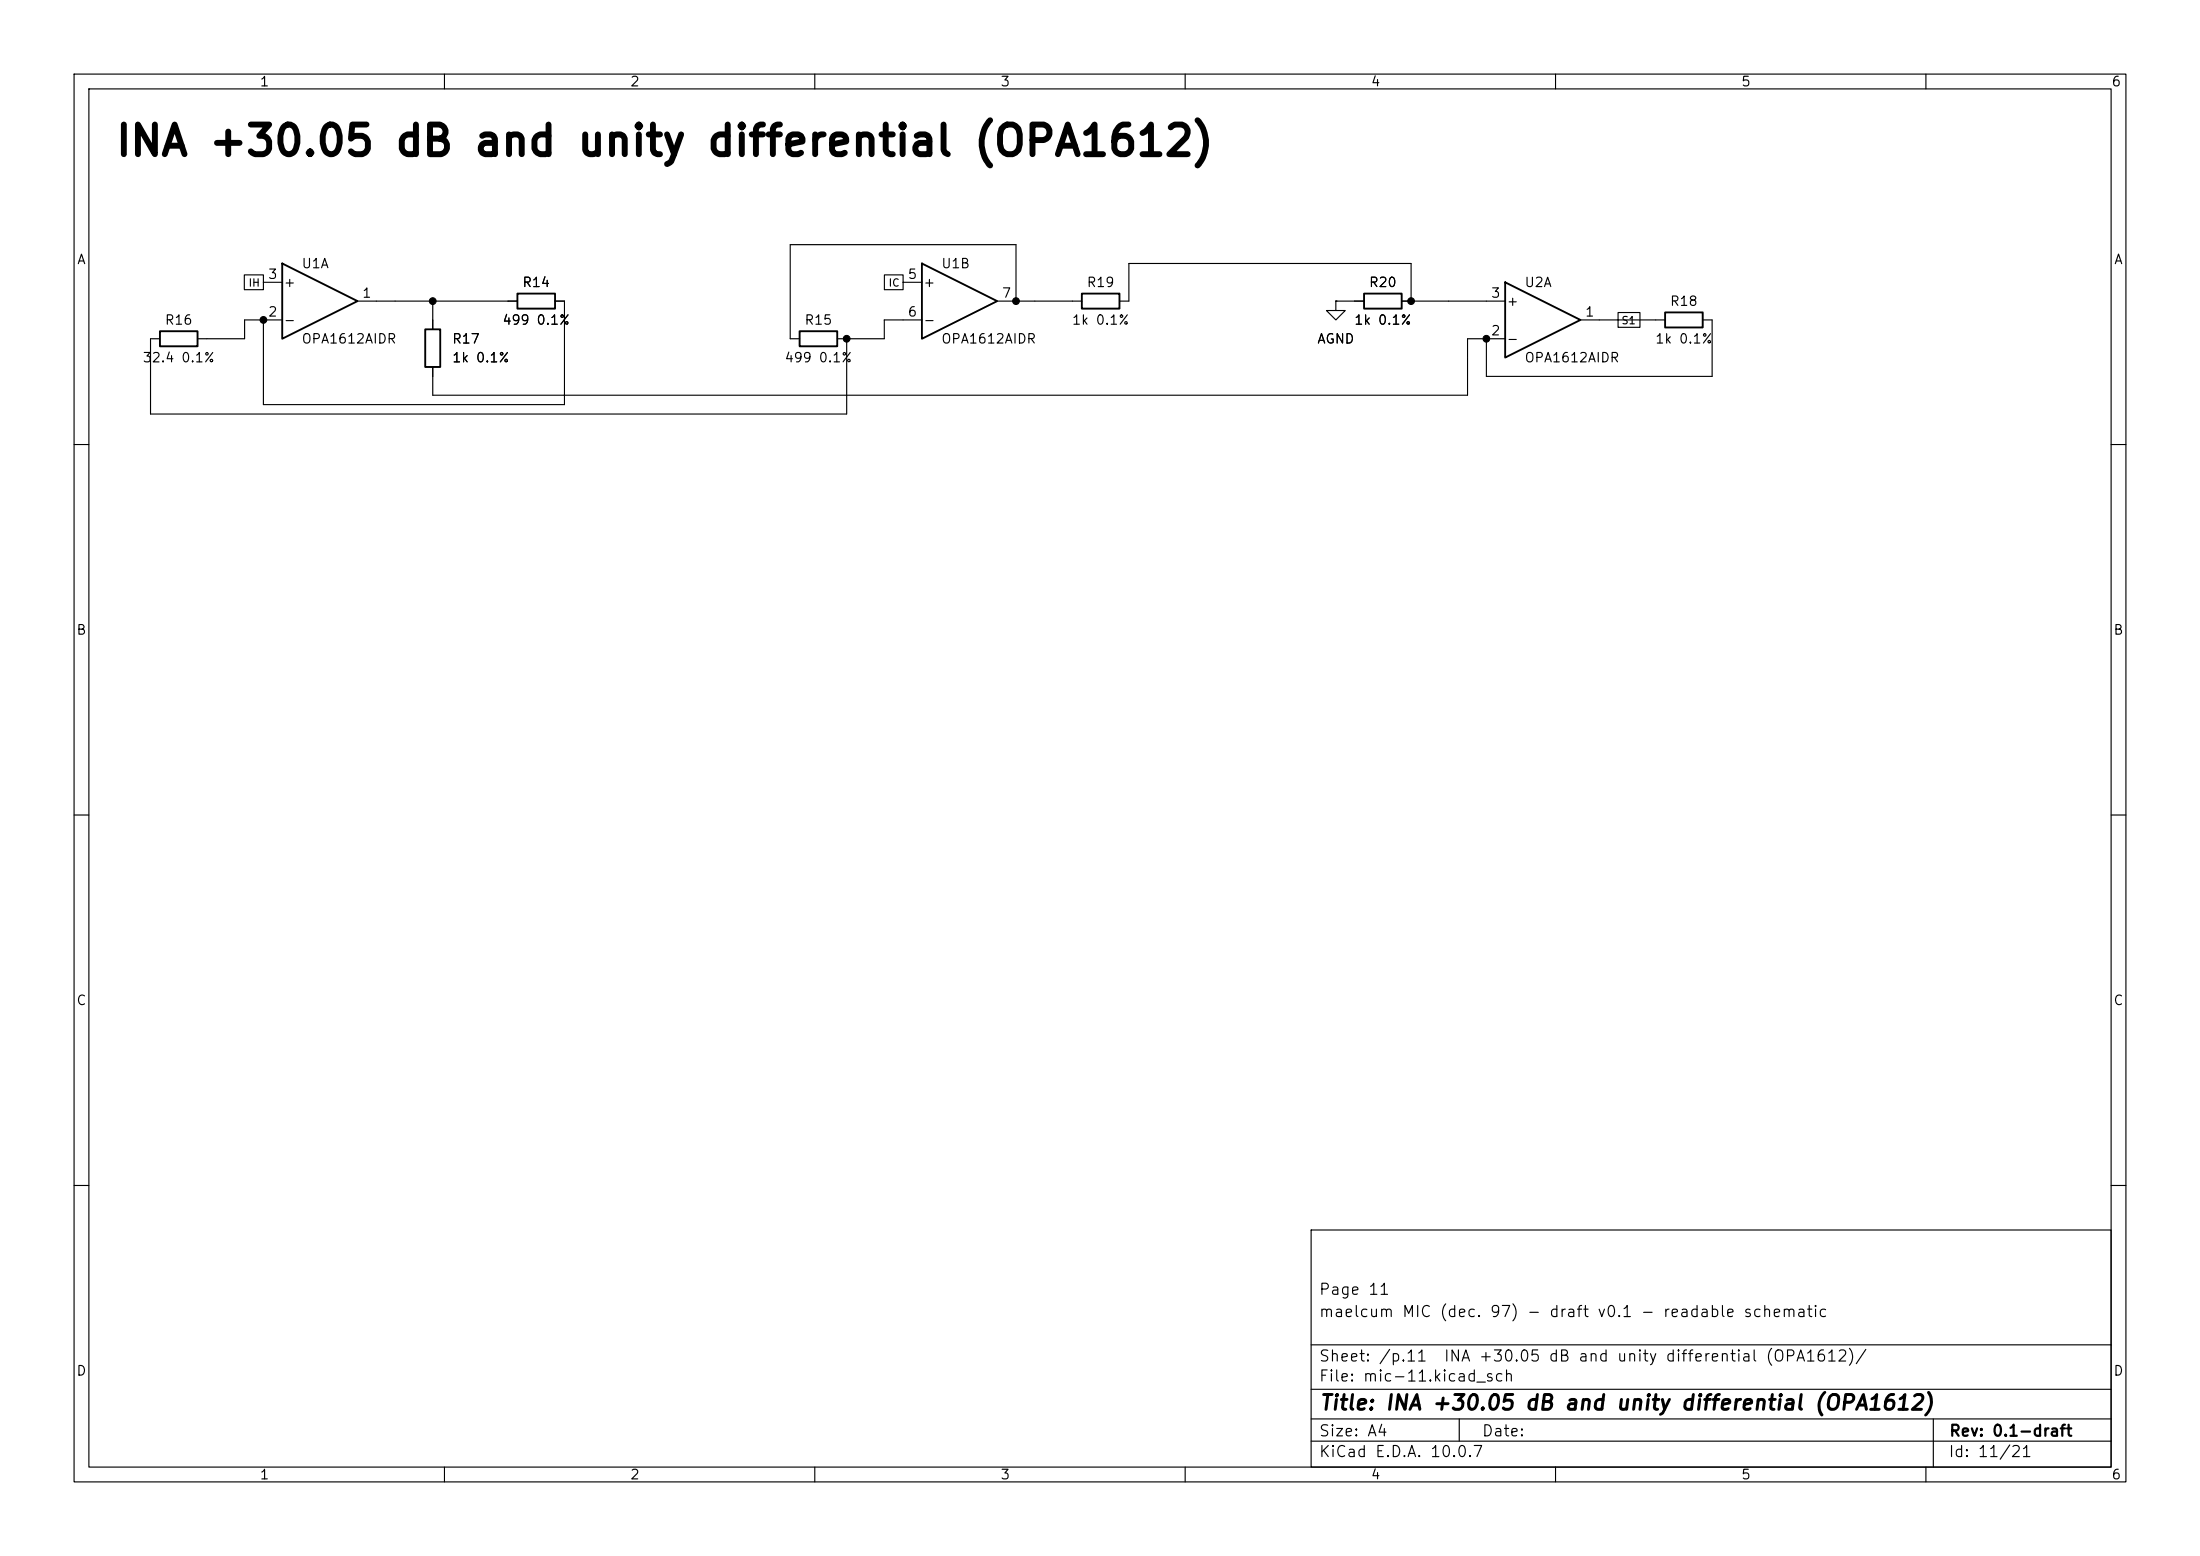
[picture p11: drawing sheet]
(kicad_sch
 (version 20260101)
 (generator "eeschema")
 (generator_version "10.0")
 (paper "A4")
 (title_block
  (title "INA +30.05 dB and unity differential (OPA1612)")
  (rev "0.1-draft")
  (comment 1 "maelcum MIC (dec. 97) - draft v0.1 - readable schematic")
  (comment 2 "Page 11"))
 (lib_symbols
  (symbol
   "Amplifier_Operational:OPA1612AxD"
   (pin_names
    (offset 0.127)) (exclude_from_sim no) (in_bom yes) (on_board yes)
   (in_pos_files yes)
   (duplicate_pin_numbers_are_jumpers no)
   (property
    "Reference"
    "U" (at 0 5.08 0) (show_name no) (do_not_autoplace no) (effects (font (size 1.27 1.27)) (justify left)))
   (property
    "Value"
    "OPA1612AxD" (at 0 -5.08 0) (show_name no) (do_not_autoplace no) (effects (font (size 1.27 1.27)) (justify left)))
   (property
    "Footprint"
    "" (at 0 0 0) (show_name no) (do_not_autoplace no) (hide yes) (effects (font (size 1.27 1.27))))
   (property
    "Datasheet"
    "http://www.ti.com/lit/ds/symlink/opa1612.pdf" (at 0 0 0) (show_name no) (do_not_autoplace no) (hide yes) (effects (font (size 1.27 1.27))))
   (property
    "Description"
    "Dual SoundPlus High Performance, Bipolar-Input Audio Operational Amplifiers, SOIC-8" (at 0 0 0) (show_name no) (do_not_autoplace no) (hide yes) (effects (font (size 1.27 1.27))))
   (property
    "ki_locked"
    "" (at 0 0 0) (show_name no) (do_not_autoplace no) (effects (font (size 1.27 1.27))))
   (property
    "ki_keywords"
    "dual opamp" (at 0 0 0) (show_name no) (do_not_autoplace no) (hide yes) (effects (font (size 1.27 1.27))))
   (property
    "ki_fp_filters"
    "SOIC*3.9x4.9mm*P1.27mm* DIP*W7.62mm* TO*99* OnSemi*Micro8* TSSOP*3x3mm*P0.65mm* TSSOP*4.4x3mm*P0.65mm* MSOP*3x3mm*P0.65mm* SSOP*3.9x4.9mm*P0.635mm* LFCSP*2x2mm*P0.5mm* *SIP* SOIC*5.3x6.2mm*P1.27mm*" (at 0 0 0) (show_name no) (do_not_autoplace no) (hide yes) (effects (font (size 1.27 1.27))))
   (symbol
    "OPA1612AxD_1_1"
    (polyline (pts (xy -5.08 5.08) (xy 5.08 0) (xy -5.08 -5.08) (xy -5.08 5.08)) (stroke (width 0.254) (type default)) (fill (type background)))
    (pin
    output
    line (at 7.62 0 180) (length 2.54) (name
    "" (effects (font (size 1.27 1.27)))) (number
    "1" (effects (font (size 1.27 1.27)))))
    (pin
    input
    line (at -7.62 -2.54 0) (length 2.54) (name
    "-" (effects (font (size 1.27 1.27)))) (number
    "2" (effects (font (size 1.27 1.27)))))
    (pin
    input
    line (at -7.62 2.54 0) (length 2.54) (name
    "+" (effects (font (size 1.27 1.27)))) (number
    "3" (effects (font (size 1.27 1.27))))))
   (symbol
    "OPA1612AxD_2_1"
    (polyline (pts (xy -5.08 5.08) (xy 5.08 0) (xy -5.08 -5.08) (xy -5.08 5.08)) (stroke (width 0.254) (type default)) (fill (type background)))
    (pin
    input
    line (at -7.62 2.54 0) (length 2.54) (name
    "+" (effects (font (size 1.27 1.27)))) (number
    "5" (effects (font (size 1.27 1.27)))))
    (pin
    input
    line (at -7.62 -2.54 0) (length 2.54) (name
    "-" (effects (font (size 1.27 1.27)))) (number
    "6" (effects (font (size 1.27 1.27)))))
    (pin
    output
    line (at 7.62 0 180) (length 2.54) (name
    "" (effects (font (size 1.27 1.27)))) (number
    "7" (effects (font (size 1.27 1.27))))))
   (symbol
    "OPA1612AxD_3_1"
    (pin
    power_in
    line (at -2.54 -7.62 90) (length 3.81) (name
    "V-" (effects (font (size 1.27 1.27)))) (number
    "4" (effects (font (size 1.27 1.27)))))
    (pin
    power_in
    line (at -2.54 7.62 270) (length 3.81) (name
    "V+" (effects (font (size 1.27 1.27)))) (number
    "8" (effects (font (size 1.27 1.27))))))
   (embedded_fonts no))
  (symbol
   "Device:R"
   (pin_numbers (hide yes))
   (pin_names
    (offset 0)) (exclude_from_sim no) (in_bom yes) (on_board yes)
   (in_pos_files yes)
   (duplicate_pin_numbers_are_jumpers no)
   (property
    "Reference"
    "R" (at 2.032 0 90) (show_name no) (do_not_autoplace no) (effects (font (size 1.27 1.27))))
   (property
    "Value"
    "R" (at 0 0 90) (show_name no) (do_not_autoplace no) (effects (font (size 1.27 1.27))))
   (property
    "Footprint"
    "" (at -1.778 0 90) (show_name no) (do_not_autoplace no) (hide yes) (effects (font (size 1.27 1.27))))
   (property
    "Datasheet"
    "" (at 0 0 0) (show_name no) (do_not_autoplace no) (hide yes) (effects (font (size 1.27 1.27))))
   (property
    "Description"
    "Resistor" (at 0 0 0) (show_name no) (do_not_autoplace no) (hide yes) (effects (font (size 1.27 1.27))))
   (property
    "ki_keywords"
    "R res resistor" (at 0 0 0) (show_name no) (do_not_autoplace no) (hide yes) (effects (font (size 1.27 1.27))))
   (property
    "ki_fp_filters"
    "R_*" (at 0 0 0) (show_name no) (do_not_autoplace no) (hide yes) (effects (font (size 1.27 1.27))))
   (symbol
    "R_0_1"
    (rectangle (start -1.016 -2.54) (end 1.016 2.54) (stroke (width 0.254) (type default)) (fill (type none))))
   (symbol
    "R_1_1"
    (pin
    passive
    line (at 0 3.81 270) (length 1.27) (name
    "" (effects (font (size 1.27 1.27)))) (number
    "1" (effects (font (size 1.27 1.27)))))
    (pin
    passive
    line (at 0 -3.81 90) (length 1.27) (name
    "" (effects (font (size 1.27 1.27)))) (number
    "2" (effects (font (size 1.27 1.27))))))
   (embedded_fonts no))
  (symbol
   "power:GND"
   (power global)
   (pin_numbers (hide yes))
   (pin_names
    (offset 0) (hide yes)) (exclude_from_sim no) (in_bom yes) (on_board yes)
   (in_pos_files yes)
   (duplicate_pin_numbers_are_jumpers no)
   (property
    "Reference"
    "#PWR" (at 0 -6.35 0) (show_name no) (do_not_autoplace no) (hide yes) (effects (font (size 1.27 1.27))))
   (property
    "Value"
    "GND" (at 0 -3.81 0) (show_name no) (do_not_autoplace no) (effects (font (size 1.27 1.27))))
   (property
    "Footprint"
    "" (at 0 0 0) (show_name no) (do_not_autoplace no) (hide yes) (effects (font (size 1.27 1.27))))
   (property
    "Datasheet"
    "" (at 0 0 0) (show_name no) (do_not_autoplace no) (hide yes) (effects (font (size 1.27 1.27))))
   (property
    "Description"
    "Power symbol creates a global label with name \"GND\" , ground" (at 0 0 0) (show_name no) (do_not_autoplace no) (hide yes) (effects (font (size 1.27 1.27))))
   (property
    "ki_keywords"
    "global power" (at 0 0 0) (show_name no) (do_not_autoplace no) (hide yes) (effects (font (size 1.27 1.27))))
   (symbol
    "GND_0_1"
    (polyline (pts (xy 0 0) (xy 0 -1.27) (xy 1.27 -1.27) (xy 0 -2.54) (xy -1.27 -1.27) (xy 0 -1.27)) (stroke (width 0) (type default)) (fill (type none))))
   (symbol
    "GND_1_1"
    (pin
    power_in
    line (at 0 0 270) (length 0) (name
    "" (effects (font (size 1.27 1.27)))) (number
    "1" (effects (font (size 1.27 1.27))))))
   (embedded_fonts no)))
 (text
  "INA +30.05 dB and unity differential (OPA1612)"
  (exclude_from_sim no)
  (at 15.24 21.59 0)
  (effects (font (size 4 4)
    (bold yes)) (justify left bottom)))
 (symbol
  (lib_id "Amplifier_Operational:OPA1612AxD")
  (at 43.18 40.64 0)
  (unit 1)
  (body_style 1)
  (exclude_from_sim no)
  (in_bom yes)
  (on_board yes)
  (dnp no)
  (property
   "Reference"
   "U1" (at 40.64 35.56 0) (effects (font (size 1.27 1.27)) (justify left)))
  (property
   "Value"
   "OPA1612AIDR" (at 40.64 45.72 0) (effects (font (size 1.27 1.27)) (justify left)))
  (property
   "Footprint"
   "Package_SO:SOIC-8_3.9x4.9mm_P1.27mm" (at 43.18 40.64 0) (effects (font (size 1.27 1.27)) (justify left) (hide yes)))
  (property
   "Datasheet"
   "" (at 43.18 40.64 0) (effects (font (size 1.27 1.27)) (justify left) (hide yes)))
  (property
   "Nota"
   "coppia INA" (at 43.18 40.64 0) (effects (font (size 1.27 1.27)) (justify left) (hide yes)))
  (pin
   "1")
  (pin
   "2")
  (pin
   "3")
  (instances (project
    "mic" (path
    "/5cabb6df-eb66-5854-b013-2a2de3529069/e64af620-5a1b-5bf9-b68e-b055f5943f1a" (reference "U1") (unit 1)))))
 (wire
  (pts (xy 50.8 40.64) (xy 53.34 40.64))
  (stroke (width 0) (type default)))
 (symbol
  (lib_id "Device:R")
  (at 58.42 46.99 0)
  (unit 1)
  (body_style 1)
  (exclude_from_sim no)
  (in_bom yes)
  (on_board yes)
  (dnp no)
  (property
   "Reference"
   "R17" (at 60.96 45.72 0) (effects (font (size 1.27 1.27)) (justify left)))
  (property
   "Value"
   "1k 0.1%" (at 60.96 48.26 0) (effects (font (size 1.27 1.27)) (justify left)))
  (property
   "Footprint"
   "Resistor_SMD:R_0805_2012Metric" (at 58.42 46.99 0) (effects (font (size 1.27 1.27)) (justify left) (hide yes)))
  (property
   "Datasheet"
   "" (at 58.42 46.99 0) (effects (font (size 1.27 1.27)) (justify left) (hide yes)))
  (property
   "Nota"
   "caldo sull'ingresso -: il differenziale inverte (todo 227)" (at 58.42 46.99 0) (effects (font (size 1.27 1.27)) (justify left) (hide yes)))
  (pin
   "1")
  (pin
   "2")
  (instances (project
    "mic" (path
    "/5cabb6df-eb66-5854-b013-2a2de3529069/e64af620-5a1b-5bf9-b68e-b055f5943f1a" (reference "R17") (unit 1)))))
 (symbol
  (lib_id "Device:R")
  (at 72.39 40.64 90)
  (unit 1)
  (body_style 1)
  (exclude_from_sim no)
  (in_bom yes)
  (on_board yes)
  (dnp no)
  (property
   "Reference"
   "R14" (at 72.39 38.1 90) (effects (font (size 1.27 1.27))))
  (property
   "Value"
   "499 0.1%" (at 72.39 43.18 90) (effects (font (size 1.27 1.27))))
  (property
   "Footprint"
   "Resistor_SMD:R_0805_2012Metric" (at 72.39 40.64 0) (effects (font (size 1.27 1.27)) (justify left) (hide yes)))
  (property
   "Datasheet"
   "" (at 72.39 40.64 0) (effects (font (size 1.27 1.27)) (justify left) (hide yes)))
  (pin
   "1")
  (pin
   "2")
  (instances (project
    "mic" (path
    "/5cabb6df-eb66-5854-b013-2a2de3529069/e64af620-5a1b-5bf9-b68e-b055f5943f1a" (reference "R14") (unit 1)))))
 (wire
  (pts (xy 53.34 40.64) (xy 58.42 40.64))
  (stroke (width 0) (type default)))
 (wire
  (pts (xy 58.42 40.64) (xy 58.42 43.18))
  (stroke (width 0) (type default)))
 (wire
  (pts (xy 58.42 40.64) (xy 68.58 40.64))
  (stroke (width 0) (type default)))
 (junction
  (at 58.42 40.64)
  (diameter 0)
  (color 0 0 0 0))
 (wire
  (pts (xy 35.56 43.18) (xy 33.02 43.18))
  (stroke (width 0) (type default)))
 (wire
  (pts (xy 33.02 43.18) (xy 33.02 45.72))
  (stroke (width 0) (type default)))
 (symbol
  (lib_id "Device:R")
  (at 24.13 45.72 270)
  (unit 1)
  (body_style 1)
  (exclude_from_sim no)
  (in_bom yes)
  (on_board yes)
  (dnp no)
  (property
   "Reference"
   "R16" (at 24.13 43.18 90) (effects (font (size 1.27 1.27))))
  (property
   "Value"
   "32.4 0.1%" (at 24.13 48.26 90) (effects (font (size 1.27 1.27))))
  (property
   "Footprint"
   "Resistor_SMD:R_0805_2012Metric" (at 24.13 45.72 0) (effects (font (size 1.27 1.27)) (justify left) (hide yes)))
  (property
   "Datasheet"
   "" (at 24.13 45.72 0) (effects (font (size 1.27 1.27)) (justify left) (hide yes)))
  (property
   "Nota"
   "Rg: G1 = 1 + 998/32,4 = 31,8" (at 24.13 45.72 0) (effects (font (size 1.27 1.27)) (justify left) (hide yes)))
  (pin
   "1")
  (pin
   "2")
  (instances (project
    "mic" (path
    "/5cabb6df-eb66-5854-b013-2a2de3529069/e64af620-5a1b-5bf9-b68e-b055f5943f1a" (reference "R16") (unit 1)))))
 (wire
  (pts (xy 33.02 45.72) (xy 27.94 45.72))
  (stroke (width 0) (type default)))
 (symbol
  (lib_id "Amplifier_Operational:OPA1612AxD")
  (at 129.54 40.64 0)
  (unit 2)
  (body_style 1)
  (exclude_from_sim no)
  (in_bom yes)
  (on_board yes)
  (dnp no)
  (property
   "Reference"
   "U1" (at 127 35.56 0) (effects (font (size 1.27 1.27)) (justify left)))
  (property
   "Value"
   "OPA1612AIDR" (at 127 45.72 0) (effects (font (size 1.27 1.27)) (justify left)))
  (property
   "Footprint"
   "Package_SO:SOIC-8_3.9x4.9mm_P1.27mm" (at 129.54 40.64 0) (effects (font (size 1.27 1.27)) (justify left) (hide yes)))
  (property
   "Datasheet"
   "" (at 129.54 40.64 0) (effects (font (size 1.27 1.27)) (justify left) (hide yes)))
  (property
   "Nota"
   "coppia INA" (at 129.54 40.64 0) (effects (font (size 1.27 1.27)) (justify left) (hide yes)))
  (pin
   "5")
  (pin
   "6")
  (pin
   "7")
  (instances (project
    "mic" (path
    "/5cabb6df-eb66-5854-b013-2a2de3529069/e64af620-5a1b-5bf9-b68e-b055f5943f1a" (reference "U1") (unit 2)))))
 (wire
  (pts (xy 121.92 43.18) (xy 119.38 43.18))
  (stroke (width 0) (type default)))
 (wire
  (pts (xy 119.38 43.18) (xy 119.38 45.72))
  (stroke (width 0) (type default)))
 (symbol
  (lib_id "Device:R")
  (at 110.49 45.72 90)
  (unit 1)
  (body_style 1)
  (exclude_from_sim no)
  (in_bom yes)
  (on_board yes)
  (dnp no)
  (property
   "Reference"
   "R15" (at 110.49 43.18 90) (effects (font (size 1.27 1.27))))
  (property
   "Value"
   "499 0.1%" (at 110.49 48.26 90) (effects (font (size 1.27 1.27))))
  (property
   "Footprint"
   "Resistor_SMD:R_0805_2012Metric" (at 110.49 45.72 0) (effects (font (size 1.27 1.27)) (justify left) (hide yes)))
  (property
   "Datasheet"
   "" (at 110.49 45.72 0) (effects (font (size 1.27 1.27)) (justify left) (hide yes)))
  (pin
   "1")
  (pin
   "2")
  (instances (project
    "mic" (path
    "/5cabb6df-eb66-5854-b013-2a2de3529069/e64af620-5a1b-5bf9-b68e-b055f5943f1a" (reference "R15") (unit 1)))))
 (wire
  (pts (xy 119.38 45.72) (xy 114.3 45.72))
  (stroke (width 0) (type default)))
 (wire
  (pts (xy 137.16 40.64) (xy 139.7 40.64))
  (stroke (width 0) (type default)))
 (symbol
  (lib_id "Device:R")
  (at 148.59 40.64 90)
  (unit 1)
  (body_style 1)
  (exclude_from_sim no)
  (in_bom yes)
  (on_board yes)
  (dnp no)
  (property
   "Reference"
   "R19" (at 148.59 38.1 90) (effects (font (size 1.27 1.27))))
  (property
   "Value"
   "1k 0.1%" (at 148.59 43.18 90) (effects (font (size 1.27 1.27))))
  (property
   "Footprint"
   "Resistor_SMD:R_0805_2012Metric" (at 148.59 40.64 0) (effects (font (size 1.27 1.27)) (justify left) (hide yes)))
  (property
   "Datasheet"
   "" (at 148.59 40.64 0) (effects (font (size 1.27 1.27)) (justify left) (hide yes)))
  (pin
   "1")
  (pin
   "2")
  (instances (project
    "mic" (path
    "/5cabb6df-eb66-5854-b013-2a2de3529069/e64af620-5a1b-5bf9-b68e-b055f5943f1a" (reference "R19") (unit 1)))))
 (wire
  (pts (xy 139.7 40.64) (xy 144.78 40.64))
  (stroke (width 0) (type default)))
 (symbol
  (lib_id "Amplifier_Operational:OPA1612AxD")
  (at 208.28 43.18 0)
  (unit 1)
  (body_style 1)
  (exclude_from_sim no)
  (in_bom yes)
  (on_board yes)
  (dnp no)
  (property
   "Reference"
   "U2" (at 205.74 38.1 0) (effects (font (size 1.27 1.27)) (justify left)))
  (property
   "Value"
   "OPA1612AIDR" (at 205.74 48.26 0) (effects (font (size 1.27 1.27)) (justify left)))
  (property
   "Footprint"
   "Package_SO:SOIC-8_3.9x4.9mm_P1.27mm" (at 208.28 43.18 0) (effects (font (size 1.27 1.27)) (justify left) (hide yes)))
  (property
   "Datasheet"
   "" (at 208.28 43.18 0) (effects (font (size 1.27 1.27)) (justify left) (hide yes)))
  (property
   "Nota"
   "differenziale; seconda sezione libera, inseguitore a massa" (at 208.28 43.18 0) (effects (font (size 1.27 1.27)) (justify left) (hide yes)))
  (pin
   "1")
  (pin
   "2")
  (pin
   "3")
  (instances (project
    "mic" (path
    "/5cabb6df-eb66-5854-b013-2a2de3529069/e64af620-5a1b-5bf9-b68e-b055f5943f1a" (reference "U2") (unit 1)))))
 (wire
  (pts (xy 215.9 43.18) (xy 218.44 43.18))
  (stroke (width 0) (type default)))
 (symbol
  (lib_id "Device:R")
  (at 227.33 43.18 270)
  (unit 1)
  (body_style 1)
  (exclude_from_sim no)
  (in_bom yes)
  (on_board yes)
  (dnp no)
  (property
   "Reference"
   "R18" (at 227.33 40.64 90) (effects (font (size 1.27 1.27))))
  (property
   "Value"
   "1k 0.1%" (at 227.33 45.72 90) (effects (font (size 1.27 1.27))))
  (property
   "Footprint"
   "Resistor_SMD:R_0805_2012Metric" (at 227.33 43.18 0) (effects (font (size 1.27 1.27)) (justify left) (hide yes)))
  (property
   "Datasheet"
   "" (at 227.33 43.18 0) (effects (font (size 1.27 1.27)) (justify left) (hide yes)))
  (pin
   "1")
  (pin
   "2")
  (instances (project
    "mic" (path
    "/5cabb6df-eb66-5854-b013-2a2de3529069/e64af620-5a1b-5bf9-b68e-b055f5943f1a" (reference "R18") (unit 1)))))
 (wire
  (pts (xy 218.44 43.18) (xy 223.52 43.18))
  (stroke (width 0) (type default)))
 (wire
  (pts (xy 200.66 40.64) (xy 195.58 40.64))
  (stroke (width 0) (type default)))
 (symbol
  (lib_id "Device:R")
  (at 186.69 40.64 270)
  (unit 1)
  (body_style 1)
  (exclude_from_sim no)
  (in_bom yes)
  (on_board yes)
  (dnp no)
  (property
   "Reference"
   "R20" (at 186.69 38.1 90) (effects (font (size 1.27 1.27))))
  (property
   "Value"
   "1k 0.1%" (at 186.69 43.18 90) (effects (font (size 1.27 1.27))))
  (property
   "Footprint"
   "Resistor_SMD:R_0805_2012Metric" (at 186.69 40.64 0) (effects (font (size 1.27 1.27)) (justify left) (hide yes)))
  (property
   "Datasheet"
   "" (at 186.69 40.64 0) (effects (font (size 1.27 1.27)) (justify left) (hide yes)))
  (pin
   "1")
  (pin
   "2")
  (instances (project
    "mic" (path
    "/5cabb6df-eb66-5854-b013-2a2de3529069/e64af620-5a1b-5bf9-b68e-b055f5943f1a" (reference "R20") (unit 1)))))
 (wire
  (pts (xy 195.58 40.64) (xy 190.5 40.64))
  (stroke (width 0) (type default)))
 (wire
  (pts (xy 182.88 40.64) (xy 180.34 40.64))
  (stroke (width 0) (type default)))
 (symbol
  (lib_id "power:GND")
  (at 180.34 40.64 0)
  (unit 1)
  (body_style 1)
  (exclude_from_sim no)
  (in_bom yes)
  (on_board yes)
  (dnp no)
  (property
   "Reference"
   "#PWR001" (at 180.34 40.64 0) (effects (font (size 1.27 1.27)) (justify left) (hide yes)))
  (property
   "Value"
   "AGND" (at 180.34 45.72 0) (effects (font (size 1.27 1.27))))
  (property
   "Footprint"
   "" (at 180.34 40.64 0) (effects (font (size 1.27 1.27)) (justify left) (hide yes)))
  (property
   "Datasheet"
   "" (at 180.34 40.64 0) (effects (font (size 1.27 1.27)) (justify left) (hide yes)))
  (pin
   "1")
  (instances (project
    "mic" (path
    "/5cabb6df-eb66-5854-b013-2a2de3529069/e64af620-5a1b-5bf9-b68e-b055f5943f1a" (reference "#PWR001") (unit 1)))))
 (wire
  (pts (xy 200.66 45.72) (xy 198.12 45.72))
  (stroke (width 0) (type default)))
 (wire
  (pts (xy 198.12 45.72) (xy 198.12 48.26))
  (stroke (width 0) (type default)))
 (wire
  (pts (xy 137.16 40.64) (xy 137.16 33.02))
  (stroke (width 0) (type default)))
 (wire
  (pts (xy 137.16 33.02) (xy 106.68 33.02))
  (stroke (width 0) (type default)))
 (wire
  (pts (xy 106.68 33.02) (xy 106.68 45.72))
  (stroke (width 0) (type default)))
 (wire
  (pts (xy 190.5 40.64) (xy 190.5 35.56))
  (stroke (width 0) (type default)))
 (wire
  (pts (xy 190.5 35.56) (xy 152.4 35.56))
  (stroke (width 0) (type default)))
 (wire
  (pts (xy 152.4 35.56) (xy 152.4 40.64))
  (stroke (width 0) (type default)))
 (wire
  (pts (xy 35.56 43.18) (xy 35.56 54.61))
  (stroke (width 0) (type default)))
 (wire
  (pts (xy 35.56 54.61) (xy 76.2 54.61))
  (stroke (width 0) (type default)))
 (wire
  (pts (xy 76.2 54.61) (xy 76.2 40.64))
  (stroke (width 0) (type default)))
 (wire
  (pts (xy 114.3 45.72) (xy 114.3 55.88))
  (stroke (width 0) (type default)))
 (wire
  (pts (xy 114.3 55.88) (xy 20.32 55.88))
  (stroke (width 0) (type default)))
 (wire
  (pts (xy 20.32 55.88) (xy 20.32 45.72))
  (stroke (width 0) (type default)))
 (wire
  (pts (xy 200.66 45.72) (xy 200.66 50.8))
  (stroke (width 0) (type default)))
 (wire
  (pts (xy 200.66 50.8) (xy 231.14 50.8))
  (stroke (width 0) (type default)))
 (wire
  (pts (xy 231.14 50.8) (xy 231.14 43.18))
  (stroke (width 0) (type default)))
 (wire
  (pts (xy 198.12 48.26) (xy 198.12 53.34))
  (stroke (width 0) (type default)))
 (wire
  (pts (xy 198.12 53.34) (xy 58.42 53.34))
  (stroke (width 0) (type default)))
 (wire
  (pts (xy 58.42 53.34) (xy 58.42 50.8))
  (stroke (width 0) (type default)))
 (junction
  (at 35.56 43.18)
  (diameter 0)
  (color 0 0 0 0))
 (junction
  (at 190.5 40.64)
  (diameter 0)
  (color 0 0 0 0))
 (junction
  (at 200.66 45.72)
  (diameter 0)
  (color 0 0 0 0))
 (junction
  (at 114.3 45.72)
  (diameter 0)
  (color 0 0 0 0))
 (junction
  (at 137.16 40.64)
  (diameter 0)
  (color 0 0 0 0))
 (global_label
  "IH"
  (shape passive)
  (at 35.56 38.1 180)
  (fields_autoplaced yes)
  (effects (font (size 1 1)) (justify right)))
 (global_label
  "IC"
  (shape passive)
  (at 121.92 38.1 180)
  (fields_autoplaced yes)
  (effects (font (size 1 1)) (justify right)))
 (global_label
  "S1"
  (shape passive)
  (at 218.44 43.18 0)
  (fields_autoplaced yes)
  (effects (font (size 1 1)) (justify left))))
